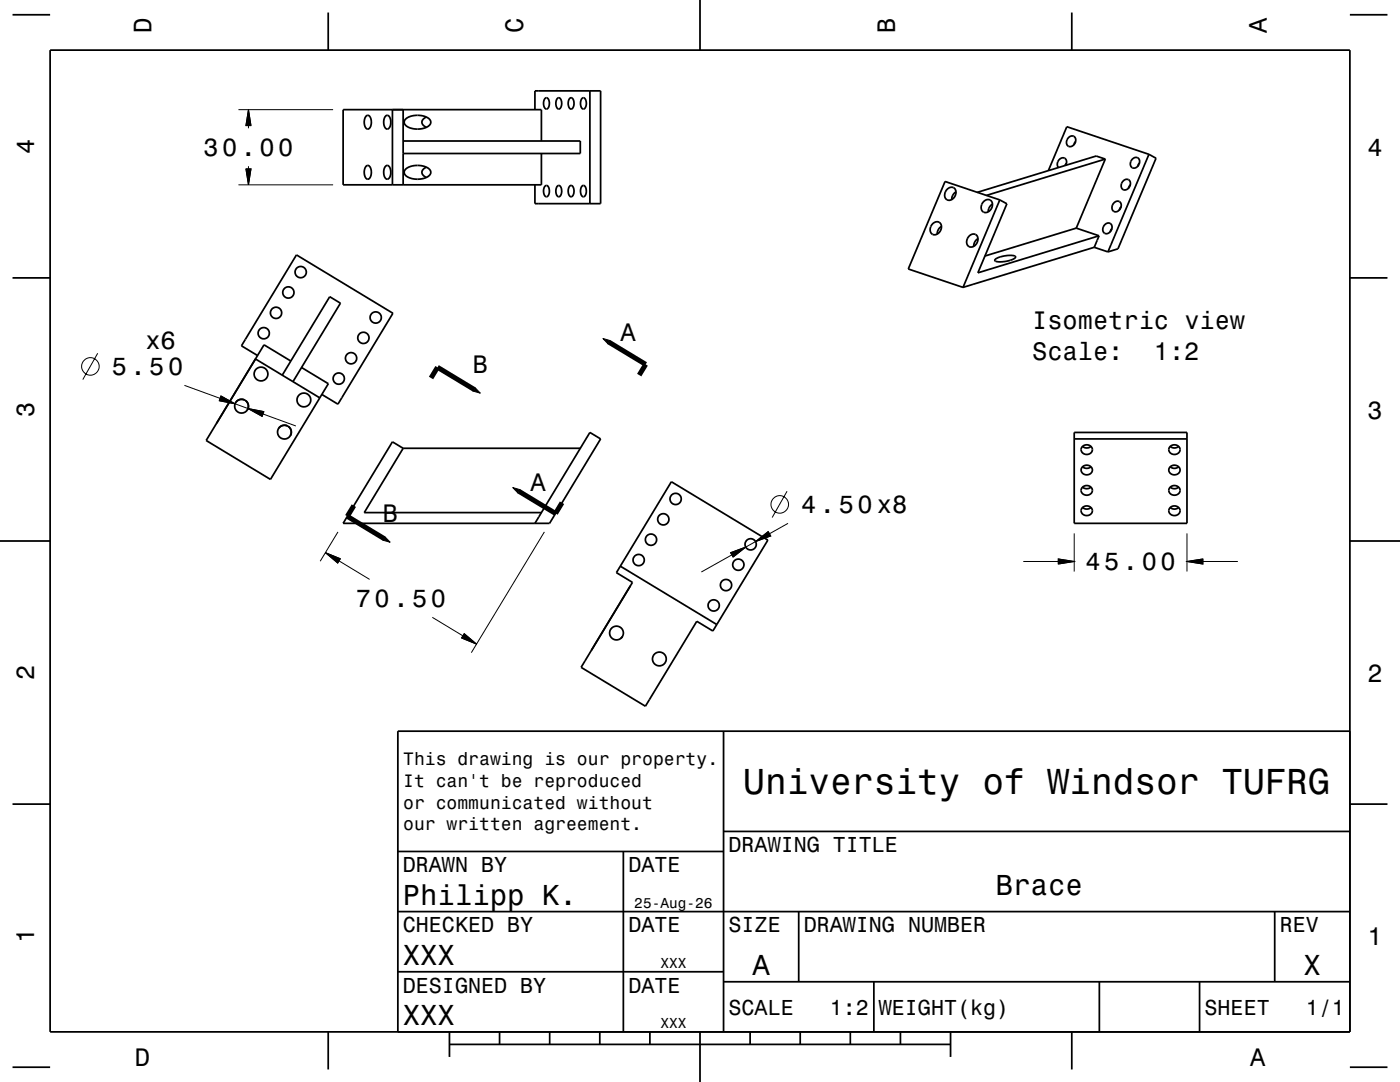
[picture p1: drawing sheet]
<svg xmlns="http://www.w3.org/2000/svg" width="279mm" height="216mm" viewBox="0 0 279 216" stroke-linecap="round" stroke-linejoin="round" font-family="sans-serif">
<g fill="none" stroke="#000" stroke-width=".2">
<path d="M47.6 36.9h18.9M47.6 21.9h18.9M49.1 33.7h1l-.5 3.2zM49.6 21.9l.5 3.2h-1zM49.6 25.1v.5M49.6 33.2v.5M19.5 70.5l-3 5.2M36.8 76.9l7.1 2.6M44.1 79l2.8 1.6-3.1-.6zM46.9 80.6l2.6 .9M49.5 81.5l3.2 .6-.4 1zM52.5 82.6l6.5 2.4"/>
<path d="M157.1 98l-3 5.3M64.9 110.3l3 1.2-.5 .8zM67.4 106.1l-3.5 5.9M67.7 111.9l6.1 3.7M108.6 106.1l-14.5 24.1M145.8 110.3l3-1.1-2.5 2zM146.1 110.7l-6.1 3.4M150.8 108.1l2.5-2 .5 .9zM150.8 108.1l-2 1.1M157.3 104.4l-3.7 2.1M204.2 112h7M211.2 111.5l3.2 .5-3.2 .5z"/>
<path d="M214.4 106.4v7.6M214.4 112h.2M236.7 112h.2M236.9 112l3.2-.5v1zM236.9 106.4v7.6M240.1 112h6.9M86.3 123.2l6.1 3.7M92.6 126.4l2.5 2.1-3-1.2z"/>
<circle cx="18" cy="73.1" r="1.75"/>
<circle cx="155.6" cy="100.6" r="1.75"/>
</g>
<g fill="none" stroke="#000" stroke-width=".35">
<path d="M2.5 2.9h7.5M10 10h259.4v195.9h-259.4zM65.5 2.5v7.5M108.8 19.6l.2-.1 .3 .1 .3 .7-.1 1-.4 .5-.4-.3-.2-.6v-.7zM111.2 19.7l.3-.2 .2 .1 .4 .7-.1 1-.4 .5-.4-.3-.2-.6v-.7zM113.7 19.7l.2-.2 .3 .1 .3 .7-.1 1-.4 .5-.4-.3-.2-.6v-.7zM116.2 19.6l.2-.1 .2 .1 .4 .7-.1 1-.4 .5-.4-.2-.2-.7v-.8zM117.7 18.1v22.5M139.7 0v10M213.9 2.5v7.5M269.4 2.9h7.5M73 33.2a.54 .54 0 0 1 .7-.1 .54 .54 0 0 1 .3 .5 1.61 1.61 0 0 1-.6 2.2 1.85 1.85 0 0 1-.4-2.6z"/>
<path d="M73 23.2a.54 .54 0 0 1 .7-.1 .54 .54 0 0 1 .3 .5 1.61 1.61 0 0 1-.6 2.2 1.85 1.85 0 0 1-.4-2.6zM76.9 33.2a.54 .54 0 0 1 .6-.1 .54 .54 0 0 1 .4 .5 1.6 1.6 0 0 1-.7 2.2 1.84 1.84 0 0 1-.3-2.6zM76.9 23.2a.54 .54 0 0 1 .6-.1 .54 .54 0 0 1 .4 .5 1.6 1.6 0 0 1-.7 2.2 1.85 1.85 0 0 1-.3-2.6zM78.3 21.9v15M80.5 21.9v15M80.5 28.1h35.3v2.5h-35.3M81 33.7l1.3-.6h1.8l1.4 .5 .4 .4 .1 .5-.4 .6-.8 .4-1.2 .3-1.1-.1-.9-.3-.7-.5-.2-.6zM81 23.7l1.2-.6h1.9l1.4 .5 .4 .4 .1 .5-.3 .5-.8 .5-1 .2h-1.2l-1-.2-.8-.6-.2-.6zM85.1 33.4l-.7 .4-.2 .5 .2 .6 .7 .5M85.1 23.4l-.7 .4-.2 .5 .2 .6 .7 .5M106.8 21.9v-3.8h13.1v22.5h-13.1v-3.7M108 28.1v-6.2h-39.5v15h39.5v-6.3"/>
<path d="M108.8 37.1l.3-.1 .2 .1 .3 .7-.1 1-.4 .5-.4-.3-.2-.6v-.7zM111.2 37.1l.3-.1 .2 .1 .4 .7-.1 1-.4 .5-.4-.3-.2-.6v-.7zM113.7 37.1l.3-.1 .2 .1 .3 .7-.1 1-.4 .5-.4-.3-.2-.6v-.7zM116.2 37.1l.2-.1 .2 .1 .4 .7-.1 1-.4 .5-.4-.2-.2-.7v-.8zM189 37.8a1.04 1.04 0 0 1 1.5-.2 1.04 1.04 0 0 1 .1 1.5 1.07 1.07 0 0 1-1 .9 1.07 1.07 0 0 1-1-.7v-.7zM190.8 38.3a1.71 1.71 0 0 0-.9 1.5M199.5 39.9l1.4 .8-5.7 13.7 24.1-7.4M199.5 39.9l-10.9-3.7-7.3 17.5 10.9 3.6M199.5 39.9l-7.3 17.4M212.7 33l.2-.7-.2-.5-.3-.3h-.5l-.5 .3-.3 .6-.1 .6 .2 .4M212.8 32.6l-.3 .4M213.2 27.5l.4-.3 .5-.1 .3 .2 .2 .3v.9l-.7 .7h-.6l-.4-.4v-.7z"/>
<path d="M214.7 28.2l-.4 .7M220.6 31.7l-23.7 7.3M220.6 31.7l-5.8 13.8M220.6 31.7l-1.8-.6-23.8 7.3M224.2 36.1l.4-.3h.4l.4 .2 .2 .3v.5l-.2 .5-.7 .6-.6-.1-.3-.4v-.8zM225.6 36.9l-.4 .7M226 31.8l.3-.3 .5-.1 .4 .2 .2 .3-.1 .9-.7 .7h-.6l-.4-.4v-.8zM227.4 32.5l-.4 .7M229.3 30.8l-16.4-5.5-3.7 8.7M229.3 30.8l-8.2 19.5M229.3 30.8l1.4 .8-7.6 18.1-2 .6M2.5 55.4h7.5"/>
<path d="M186.1 44.7a1.01 1.01 0 0 1 1.4-.3 1.01 1.01 0 0 1 .3 1.4 1.16 1.16 0 0 1-.8 1 1.16 1.16 0 0 1-1.3-.5 1.59 1.59 0 0 1 .4-1.6zM187.9 45.2a1.71 1.71 0 0 0-.9 1.5M193.4 47.2a1.04 1.04 0 0 1 1.5-.3 1.04 1.04 0 0 1 .1 1.5 1.07 1.07 0 0 1-1 .9 1.07 1.07 0 0 1-1.1-.7l.1-.7zM195.2 47.6a1.71 1.71 0 0 0-.9 1.6M196.3 40.3a1.04 1.04 0 0 1 1.5-.3 1.04 1.04 0 0 1 .1 1.5 1.07 1.07 0 0 1-1 .9 1.07 1.07 0 0 1-1.1-.7l.1-.7zM198.1 40.7a1.71 1.71 0 0 0-.9 1.6M198.6 51.8l.8-.4 1.4-.4h1.3l.6 .3-.6 .5-1.7 .4h-1.5l-.3-.2zM214.8 45.5l4.5 1.5M214.8 45.5l-18.2 5.6M218.4 49.3l-26.2 8M218.4 49.3l2.7 1M219.3 47l-.9 2.3"/>
<path d="M220.5 44.9l.4-.3 .4-.1 .4 .2 .2 .3-.1 .9-.3 .4-.4 .3h-.6l-.4-.5v-.6zM221.9 45.6l-.4 .7M222.3 40.4l.4-.2 .5-.1 .3 .2 .2 .4-.1 .9-.7 .6h-.6l-.3-.5v-.7zM223.7 41.3l-.3 .6M269.4 55.4h7.5M48.8 79.8a1.37 1.37 0 0 0-1.7 .4M49.1 80a1.38 1.38 0 0 1 .3 1.8M51 71.6l12.8 7.8M51.4 70.9l-3.2-1.9 11-18.1 19.2 11.6-11 18.1-3.2-1.9M56.3 74.9l9.5-15.7 2.1 1.3-9.4 15.7M58 72l-5.3-3.2-11.6 19.1 12.9 7.8 11.5-19.1-5.3-3.3M57.3 85a1.37 1.37 0 0 0-1.7 .4"/>
<path d="M57.6 85.1a1.37 1.37 0 0 1 .3 1.8M80.5 89.5l-7.8 12.8h35.3M80.5 89.5l-2.2-1.3-9.8 16.2h41.2l10.2-16.8-2.2-1.3-10.9 18.1M80.5 89.5h35.3M134 96.1l19.2 11.7-10.9 18.1-3.2-1.9-10.3 16.9-12.8-7.7 10.2-17-3.2-1.9zM214.4 86.3h22.5v18.1h-22.5zM214.4 87.6h22.5M216 93.2l.7-.4 .8 .2 .5 .5-.1 .7-.7 .5-.9-.1-.5-.6v-.4zM216 89.1l.7-.3 .8 .1 .5 .5-.1 .8-.7 .4h-.9l-.5-.7v-.3zM216 97.2l.7-.3 .8 .1 .5 .6-.1 .7-.7 .5-.9-.1-.4-.4-.1-.3zM216.1 93.1l.8 .4 .8-.4M216.1 97.2l.8 .3 .8-.3"/>
<path d="M216.1 89.1l.8 .3 .8-.3M233.5 93.2l.6-.3 .9 .1 .5 .5-.1 .7-.7 .5-.9-.1-.5-.6v-.4zM233.5 89.1l.6-.3 .9 .1 .5 .5-.1 .7-.7 .5h-.9l-.5-.7v-.3zM233.5 97.2l.7-.3 .8 .1 .5 .6-.1 .7-.7 .5-1-.2-.4-.6v-.4zM233.5 93.1l.9 .4 .8-.4M233.5 97.2l.9 .3 .8-.3M233.5 89.1l.9 .3 .8-.3M0 107.9h10M123.8 113l19.3 11.6M216 101.3l.7-.3 .8 .1 .5 .6-.1 .6-.4 .4-.4 .2-.9-.2-.4-.7zM216.1 101.3l.8 .3 .8-.3M233.5 101.3l.7-.3 .8 .1 .5 .6-.1 .6-.7 .5-1-.1-.4-.6v-.5z"/>
<path d="M233.5 101.3l.9 .3 .8-.3M269.4 107.9h10M124.2 127l-.3 .4M144.4 145.9v60M269.4 145.9h-190v60M2.5 160.5h7.5M79.4 169.9h65M124.4 169.9v36M144.4 165.9h125M269.4 160.5h7.5M79.4 193.9h65M79.4 181.9h190"/>
<path d="M144.4 195.9h125M159.4 181.9v14M174.4 195.9v10M219.4 195.9v10M239.4 195.9v10M254.4 181.9v14M2.5 213h7.5M65.5 205.9v7.5M89.7 208.4h100M89.7 205.9v5M99.7 205.9v2.5M109.7 205.9v2.5"/>
<path d="M119.7 205.9v2.5M129.7 205.9v2.5M139.7 205.9v10M149.7 205.9v2.5M159.7 205.9v2.5M169.7 205.9v2.5M179.7 205.9v2.5M189.7 205.9v5M213.9 205.9v7.5M269.4 213h7.5"/>
<circle cx="57.5" cy="58.4" r="1.13"/>
<circle cx="60" cy="54.3" r="1.13"/>
<circle cx="52.1" cy="74.6" r="1.37"/>
<circle cx="52.6" cy="66.5" r="1.12"/>
<circle cx="55.1" cy="62.4" r="1.12"/>
<circle cx="60.6" cy="79.8" r="1.37"/>
<circle cx="67.6" cy="75.5" r="1.13"/>
<circle cx="70.1" cy="71.5" r="1.13"/>
<circle cx="72.5" cy="67.4" r="1.13"/>
<circle cx="75" cy="63.4" r="1.12"/>
<circle cx="48.2" cy="81" r="1.37"/>
<circle cx="56.8" cy="86.2" r="1.37"/>
<circle cx="134.8" cy="99.6" r="1.13"/>
<circle cx="127.5" cy="111.8" r="1.12"/>
<circle cx="129.9" cy="107.7" r="1.12"/>
<circle cx="132.4" cy="103.6" r="1.13"/>
<circle cx="144.9" cy="116.7" r="1.12"/>
<circle cx="147.4" cy="112.7" r="1.12"/>
<circle cx="149.8" cy="108.6" r="1.12"/>
<circle cx="123" cy="126.3" r="1.38"/>
<circle cx="131.6" cy="131.5" r="1.38"/>
<circle cx="142.4" cy="120.8" r="1.12"/>
</g>
<path d="M86 75.4l1.3-2.1 7.3 4.4M121.5 68.3l7.4 4.4-1.3 2.1M103.6 98l7.3 4.5 1.3-2.2M70.6 100.9l-1.3 2.1 7.3 4.5" fill="none" stroke="#000" stroke-width="1" stroke-linecap="butt"/>
<g fill="#000" stroke="#000" stroke-width=".2">
<path d="M49.1 33.7h1l-.5 3.2z" fill-rule="evenodd"/>
<path d="M49.6 21.9l.5 3.2h-1z" fill-rule="evenodd"/>
<path d="M44.1 79l2.8 1.6-3.1-.6z" fill-rule="evenodd"/>
<path d="M94.8 77.4l1.1 1.1-1.5-.5z" fill-rule="evenodd"/>
<path d="M120.3 67.5l1.4 .5-.4 .6z" fill-rule="evenodd"/>
<path d="M49.5 81.5l3.2 .6-.4 1z" fill-rule="evenodd"/>
<path d="M102.3 97.3l1.5 .4-.4 .7z" fill-rule="evenodd"/>
<path d="M64.9 110.3l3 1.2-.5 .8z" fill-rule="evenodd"/>
<path d="M76.8 107.1l1.1 1.1-1.5-.4z" fill-rule="evenodd"/>
<path d="M145.8 110.3l3-1.1-2.5 2z" fill-rule="evenodd"/>
<path d="M150.8 108.1l2.5-2 .5 .9z" fill-rule="evenodd"/>
<path d="M211.2 111.5l3.2 .5-3.2 .5z" fill-rule="evenodd"/>
<path d="M236.9 112l3.2-.5v1z" fill-rule="evenodd"/>
<path d="M92.6 126.4l2.5 2.1-3-1.2z" fill-rule="evenodd"/>
</g>
<text font-size="7.2" x="148.3" y="158.5">University of Windsor TUFRG</text>
<g font-size="5.8">
<text x="198.7" y="178.6">Brace</text>
<text x="80.4" y="180.5">Philipp K.</text>
<text x="80.4" y="192.5">XXX</text>
<text x="150.2" y="194.5">A</text>
<text x="260.2" y="194.5">X</text>
<text x="80.4" y="204.5">XXX</text>
</g>
<g font-size="5">
<text x="30.2" y="6.5" transform="rotate(-90 30.2 6.5)">D</text>
<text x="104.4" y="6.5" transform="rotate(-90 104.4 6.5)">C</text>
<text x="178.6" y="6.5" transform="rotate(-90 178.6 6.5)">B</text>
<text x="252.8" y="6.5" transform="rotate(-90 252.8 6.5)">A</text>
<text x="6.8" y="30.7" transform="rotate(-90 6.8 30.7)">4</text>
<text x="40.6" y="31.1">30.00</text>
<text x="272.9" y="31">4</text>
<text x="206" y="65.7">Isometric view</text>
<text x="29" y="69.6">x6</text>
<text x="123.8" y="68.1">A</text>
<text x="206" y="71.7">Scale:</text>
<text x="230.3" y="71.7">1:2</text>
<text x="22.3" y="74.9">5.50</text>
<text x="94.4" y="74.5">B</text>
<text x="6.8" y="83.2" transform="rotate(-90 6.8 83.2)">3</text>
<text x="272.9" y="83.5">3</text>
<text x="105.8" y="97.9">A</text>
<text x="76.4" y="104.2">B</text>
<text x="159.9" y="102.4">4.50 x8</text>
<text x="216.6" y="113.8">45.00</text>
<text x="71" y="121.1">70.50</text>
<text x="6.8" y="135.7" transform="rotate(-90 6.8 135.7)">2</text>
<text x="272.9" y="136">2</text>
<text x="6.8" y="188.2" transform="rotate(-90 6.8 188.2)">1</text>
<text x="272.9" y="188.5">1</text>
<text x="26.9" y="212.7">D</text>
<text x="249.5" y="212.7">A</text>
</g>
<g font-size="4.3">
<text x="145.4" y="170.1">DRAWING TITLE</text>
<text x="80.4" y="174.1">DRAWN BY</text>
<text x="125.4" y="174.1">DATE</text>
<text x="80.4" y="186.1">CHECKED BY</text>
<text x="125.4" y="186.1">DATE</text>
<text x="145.4" y="186.1">SIZE</text>
<text x="160.4" y="186.1">DRAWING NUMBER</text>
<text x="255.4" y="186.1">REV</text>
<text x="80.4" y="198.1">DESIGNED BY</text>
<text x="125.4" y="198.1">DATE</text>
<text x="145.4" y="202.5">SCALE</text>
<text x="165.6" y="202.5">1:2</text>
<text x="175.4" y="202.5">WEIGHT(kg)</text>
<text x="240.4" y="202.5">SHEET</text>
<text x="260.6" y="202.5">1/1</text>
</g>
<g font-size="3.6">
<text x="80.5" y="152.7">This drawing is our property.</text>
<text x="80.5" y="157">It can't be reproduced</text>
<text x="80.5" y="161.4">or communicated without</text>
<text x="80.5" y="165.7">our written agreement.</text>
</g>
<g font-size="2.9">
<text x="126.6" y="181.2">25-Aug-26</text>
<text x="131.8" y="193.2">XXX</text>
<text x="131.8" y="205.2">XXX</text>
</g>
</svg>
